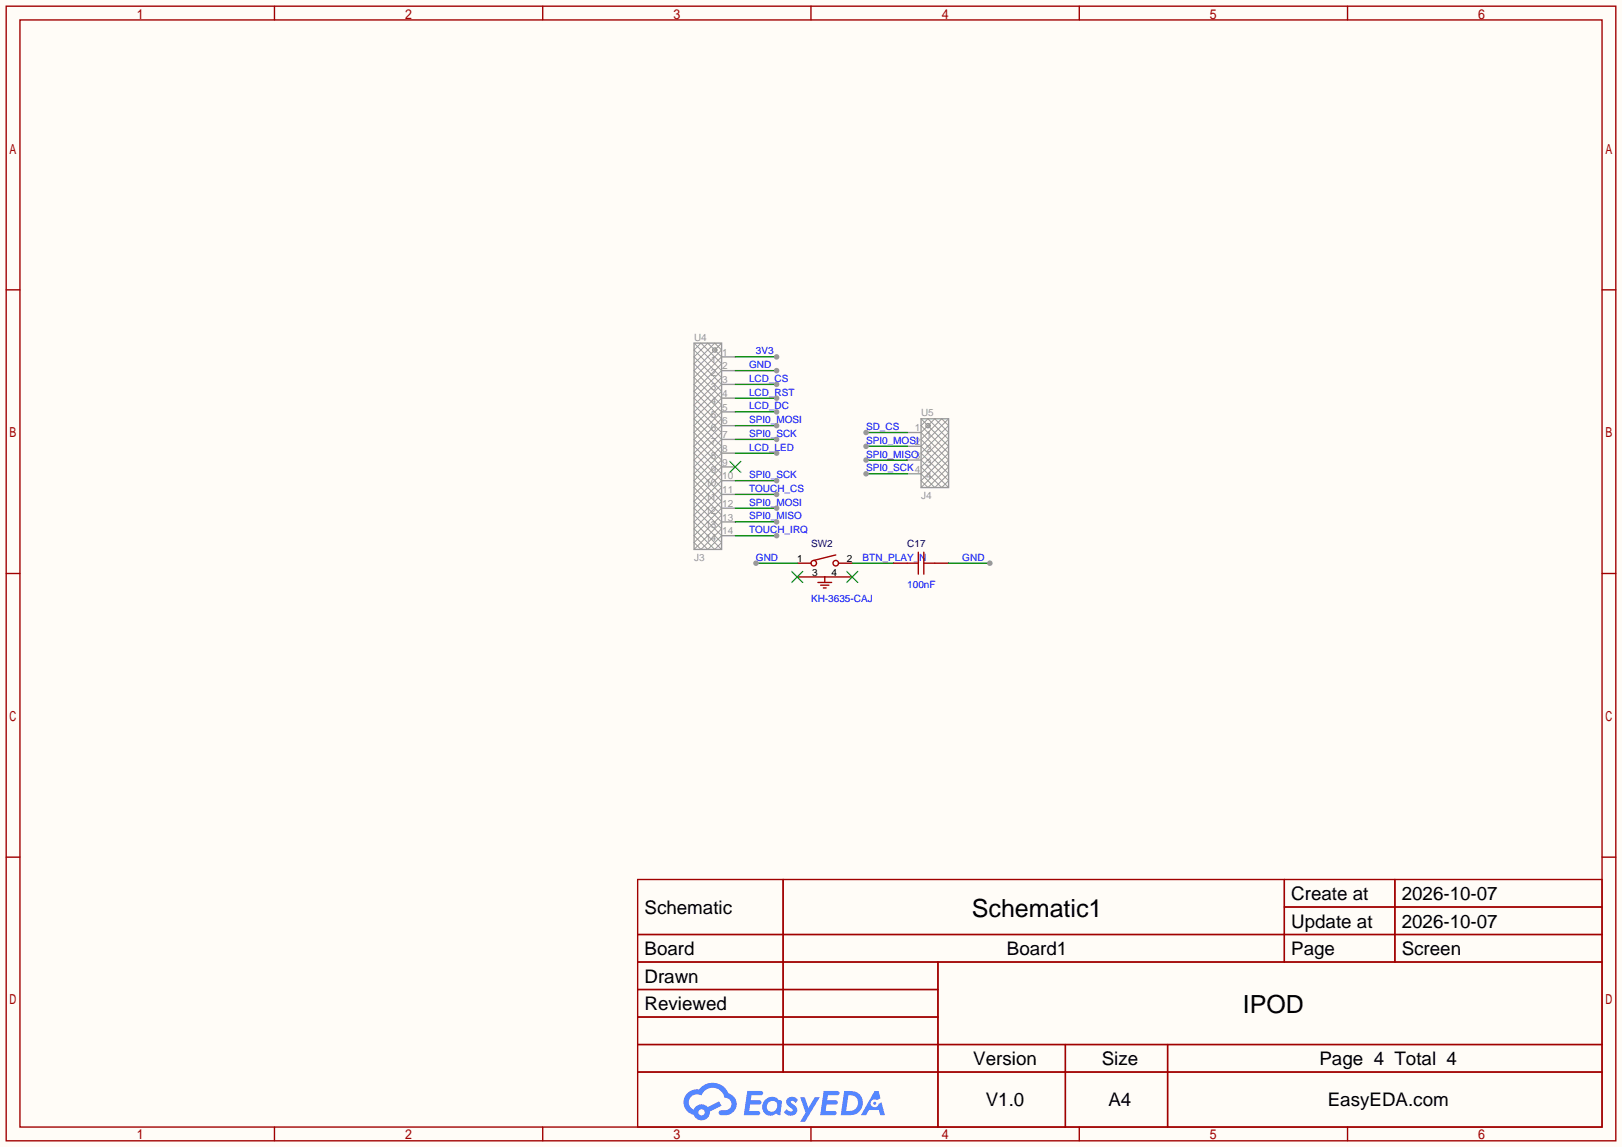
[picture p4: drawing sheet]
<svg xmlns="http://www.w3.org/2000/svg" width="299mm" height="212mm" viewBox="0 0 299 212" stroke-linecap="round" stroke-linejoin="round" font-family="sans-serif">
<path d="M0 0h299.5v211.8h-299.5z" fill="#fffcf7"/>
<g fill="none" stroke="#a10000" stroke-width=".25">
<path d="M1.1 1.1h297.2v209.6h-297.2zM3.7 3.7h292.1v204.5h-292.1zM50.7 1.1v2.6M100.2 1.1v2.6M149.7 1.1v2.6M199.3 1.1v2.6M248.8 1.1v2.6M1.1 53.5h2.6M295.8 53.5h2.5M1.1 105.9h2.6M295.8 105.9h2.5M1.1 158.3h2.6"/>
<path d="M295.8 158.3h2.5M117.7 162.4h178.1v45.8h-178.1zM117.7 172.6h178.1M117.7 177.7h178.1M144.6 162.4v35.6M173.2 177.7v30.5M237.1 162.4v15.3M237.1 167.5h58.7M257.5 162.4v15.3M117.7 182.8h55.5M117.7 192.9h178.1M117.7 187.8h55.5"/>
<path d="M117.7 198h178.1M196.7 192.9v15.3M215.6 192.9v15.3M50.7 208.2v2.5M100.2 208.2v2.5M149.7 208.2v2.5M199.3 208.2v2.5M248.8 208.2v2.5"/>
</g>
<g fill="#5487ff">
<path d="M145.5 202.8a1.3 1.3 0 0 1 1.8 .3l-.4 .6a.54 .54 0 0 0-.9-.2l.1 .2a1.58 1.58 0 0 1 1.1 1.6 1.43 1.43 0 0 1-2.5 .1l.5-.6a.64 .64 0 0 0 .5 .5 .64 .64 0 0 0 .7-.3l-.2-.2a1.6 1.6 0 0 1-1-1.6z"/>
<path d="M147.7 202.7h.9l.7 1.9 1.1-1.9h.9l-2.7 4.5h-.9l1-1.7z"/>
<path d="M138 201.5h1.6a1.31 1.31 0 0 1 1.2 .2 .4 .4 0 0 1-.3 .6h-1.8l-.1 .9h1.6a.4 .4 0 0 1 .4 .4 .4 .4 0 0 1-.4 .4h-1.7l-.2 1.2h.8a1.23 1.23 0 0 1 1.2 .2 .39 .39 0 0 1-.3 .6h-2.7z"/>
<path d="M152.1 201.5h1.6a1.32 1.32 0 0 1 1.3 .2 .39 .39 0 0 1-.4 .6h-1.7l-.2 .9h1.7a.4 .4 0 0 1 .3 .4 .4 .4 0 0 1-.4 .4h-1.7l-.2 1.2h.8a1.23 1.23 0 0 1 1.2 .2 .39 .39 0 0 1-.3 .6h-2.7z"/>
<path d="M161.5 201.5h.7l.4 1.3-.7 .4a.75 .75 0 0 0-1.1 .3 .75 .75 0 0 0 .5 1 .75 .75 0 0 0 .9-.6l.6-.3 .6 2.4h-.9l-.2-1h-1.9l-.5 1h-.9z"/>
<path d="M155.9 201.5l-.7 4.5h1.5a2.27 2.27 0 0 0 2.6-2.3 2.27 2.27 0 0 0-2.7-2.2zM156.6 202.3a1.5 1.5 0 0 1 1.8 1.5 1.5 1.5 0 0 1-1.9 1.4h-.3z"/>
<path d="M141.3 203.1a1.62 1.62 0 0 0-.4 2.1 1.62 1.62 0 0 0 2 .7l.4-.3 .3 .3 .5 .1 .3-2.5-.2-.3h-.4a1.58 1.58 0 0 0-2.5-.1zM141.9 203.6a.99 .99 0 0 1 1.6 .3 .99 .99 0 0 1-.9 1.4 .94 .94 0 0 1-1-.5 .94 .94 0 0 1 .3-1.2z"/>
<path d="M126.9 201.9a2.37 2.37 0 0 0 1.2 4 1.54 1.54 0 0 0 1.7 1 1.54 1.54 0 0 0 1.3-1.6l2.1-1.1-.5-.8-2 1.1a1.57 1.57 0 0 0-2.6 .4 1.5 1.5 0 0 1-.8-2.1 1.5 1.5 0 0 1 2.2-.5 2.23 2.23 0 0 1 2.3-1.4 2.23 2.23 0 0 1 2 1.8 1.16 1.16 0 0 1 1.2 1.1 1.16 1.16 0 0 1-1 1.3h-.7a.47 .47 0 0 0-.6 .3 .47 .47 0 0 0 .4 .6 2.23 2.23 0 0 0 2.3-.7 2.23 2.23 0 0 0 .4-2.3 2.16 2.16 0 0 0-1.3-1.1 3.2 3.2 0 0 0-5.4-.7l-1.2 .1zM129 205.4a.58 .58 0 0 1 1.1 0 .58 .58 0 0 1-1.1 0z"/>
<circle cx="161.5" cy="203.8" r=".28"/>
</g>
<path d="M128.1 64.6l1.3-1.2 3.8 3.8-5.1 5.1 5.1 5-5.1 5.1 5.1 5.1-5.1 5.1 5.1 5.1-3.8 3.8-1.3-1.3 5.1-5.1-5.1-5.1 5.1-5-5.1-5.1 5.1-5.1-5.1-5.1 5.1-5.1-1.2-1.2-3.9 3.8 5.1 5.1-5.1 5 5.1 5.1-5.1 5.1 5.1 5.1-5.1 5.1 3.9 3.8 1.2-1.3-5.1-5.1 5.1-5.1-5.1-5 5.1-5.1-5.1-5.1 5.1-5.1zM128.1 63.4l5.1 5.1-5.1 5 5.1 5.1-5.1 5.1 5.1 5.1-5.1 5.1 5.1 5-2.5 2.6-2.6-2.6 5.1-5-5.1-5.1 5.1-5.1-5.1-5.1 5.1-5.1-5.1-5 5.1-5.1M132.1 64.3l.2 .2M132.3 64.8l-.2 .2M170.1 78.6l5 5.1-5 5.1 1.2 1.2 3.8-3.8-5-5 3.8-3.9 1.2 1.3-5 5.1 5 5.1-1.2 1.2-3.8-3.8 5-5-3.8-3.9zM170.1 77.3l5 5.1-5 5.1 2.5 2.5 2.5-2.5-5-5.1 5-5.1M171.5 78.3l.2 .1M171.7 78.8l-.2 .2M170.1 90l5-5-5-5.1 2.5-2.6 2.5 2.6-5 5.1 5 5M128.1 101.5l5.1-5.1-5.1-5.1 5.1-5.1-5.1-5 5.1-5.1-5.1-5.1 5.1-5.1-2.5-2.5-2.6 2.5 5.1 5.1-5.1 5.1 5.1 5.1-5.1 5 5.1 5.1-5.1 5.1 5.1 5.1" fill="none" stroke="#999" stroke-width=".18"/>
<g fill="none" stroke="#999" stroke-width=".25">
<path d="M128.1 63.4h5.1v38.1h-5.1zM133.2 65.9h2.6M133.2 68.5h2.6M133.2 71h2.6M133.2 73.5h2.6M133.2 76.1h2.6M133.2 78.6h2.6M167.5 79.9h2.6M170.1 77.3h5v12.7h-5zM133.2 81.2h2.6M133.2 83.7h2.6M133.2 86.2h2.6"/>
<path d="M133.2 88.8h2.6M133.2 91.3h2.6M133.2 93.9h2.6M133.2 96.4h2.6M133.2 98.9h2.6M167.5 82.4h2.6M167.5 85h2.6M167.5 87.5h2.6"/>
<circle cx="132" cy="64.6" r=".38"/>
<circle cx="171.3" cy="78.6" r=".38"/>
</g>
<path d="M134.7 85.2l2.1 2M136.8 85.2l-2.1 2M146.2 105.5l2 2.1M148.2 105.5l-2 2.1M156.3 105.5l2.1 2.1M158.4 105.5l-2.1 2.1" fill="none" stroke="#3c3" stroke-width=".25"/>
<g fill="none" stroke="#a10000" stroke-width=".25">
<path d="M151 107.6h2.5M151.5 108.1h1.5M152 108.6h.5M152.3 106.6v1M154.3 102.5l-4.1 1"/>
<circle cx="150.2" cy="104" r=".51"/>
<circle cx="154.3" cy="104" r=".51"/>
</g>
<path d="M147.2 104h2.5M147.2 106.6h10.2M154.8 104h2.6" fill="none" stroke="#870000" stroke-width=".25"/>
<path d="M135.8 65.9h7.6" fill="none" stroke="#008700" stroke-width=".25"/>
<circle cx="143.4" cy="65.9" r=".51" fill="#999"/>
<path d="M135.8 68.5h7.6" fill="none" stroke="#008700" stroke-width=".25"/>
<circle cx="143.4" cy="68.5" r=".51" fill="#999"/>
<path d="M135.8 71h7.6" fill="none" stroke="#008700" stroke-width=".25"/>
<circle cx="143.4" cy="71" r=".51" fill="#999"/>
<path d="M135.8 73.5h7.6" fill="none" stroke="#008700" stroke-width=".25"/>
<circle cx="143.4" cy="73.5" r=".51" fill="#999"/>
<path d="M135.8 76.1h7.6" fill="none" stroke="#008700" stroke-width=".25"/>
<circle cx="143.4" cy="76.1" r=".51" fill="#999"/>
<path d="M135.8 78.6h7.6" fill="none" stroke="#008700" stroke-width=".25"/>
<circle cx="143.4" cy="78.6" r=".51" fill="#999"/>
<path d="M135.8 81.2h7.6" fill="none" stroke="#008700" stroke-width=".25"/>
<circle cx="143.4" cy="81.2" r=".51" fill="#999"/>
<path d="M135.8 83.7h7.6" fill="none" stroke="#008700" stroke-width=".25"/>
<circle cx="143.4" cy="83.7" r=".51" fill="#999"/>
<path d="M135.8 88.8h7.6" fill="none" stroke="#008700" stroke-width=".25"/>
<circle cx="143.4" cy="88.8" r=".51" fill="#999"/>
<path d="M135.8 91.3h7.6" fill="none" stroke="#008700" stroke-width=".25"/>
<circle cx="143.4" cy="91.3" r=".51" fill="#999"/>
<path d="M135.8 93.9h7.6" fill="none" stroke="#008700" stroke-width=".25"/>
<circle cx="143.4" cy="93.9" r=".51" fill="#999"/>
<path d="M135.8 96.4h7.6" fill="none" stroke="#008700" stroke-width=".25"/>
<circle cx="143.4" cy="96.4" r=".51" fill="#999"/>
<path d="M135.8 98.9h7.6" fill="none" stroke="#008700" stroke-width=".25"/>
<circle cx="143.4" cy="98.9" r=".51" fill="#999"/>
<path d="M159.9 79.9h7.6" fill="none" stroke="#008700" stroke-width=".25"/>
<circle cx="159.9" cy="79.9" r=".51" fill="#999"/>
<path d="M159.9 82.4h7.6" fill="none" stroke="#008700" stroke-width=".25"/>
<circle cx="159.9" cy="82.4" r=".51" fill="#999"/>
<path d="M159.9 85h7.6" fill="none" stroke="#008700" stroke-width=".25"/>
<circle cx="159.9" cy="85" r=".51" fill="#999"/>
<path d="M159.9 87.5h7.6" fill="none" stroke="#008700" stroke-width=".25"/>
<circle cx="159.9" cy="87.5" r=".51" fill="#999"/>
<path d="M139.6 104h7.6M157.4 104h7.6" fill="none" stroke="#008700" stroke-width=".25"/>
<circle cx="139.6" cy="104" r=".51" fill="#999"/>
<path d="M167.5 104h2M169.5 102v4M170.6 104h2M170.6 102v4" fill="none" stroke="#a10000" stroke-width=".25"/>
<path d="M165 104h2.5M172.6 104h2.5" fill="none" stroke="#870000" stroke-width=".25"/>
<path d="M175.1 104h7.7" fill="none" stroke="#008700" stroke-width=".25"/>
<circle cx="182.8" cy="104" r=".51" fill="#999"/>
<g font-size="4.6">
<text x="179.4" y="169.4">Schematic1</text>
<text x="229.5" y="187.1">IPOD</text>
</g>
<g font-size="3.5">
<text x="238.4" y="166.2">Create at</text>
<text x="258.8" y="166.2">2026-10-07</text>
<text x="119" y="168.8">Schematic</text>
<text x="238.4" y="171.3">Update at</text>
<text x="258.8" y="171.3">2026-10-07</text>
<text x="119" y="176.4">Board</text>
<text x="185.9" y="176.4">Board1</text>
<text x="238.4" y="176.4">Page</text>
<text x="258.8" y="176.4">Screen</text>
<text x="119" y="181.5">Drawn</text>
<text x="119" y="186.6">Reviewed</text>
<text x="179.7" y="196.7">Version</text>
<text x="203.4" y="196.7">Size</text>
<text x="243.6" y="196.7">Page 4 Total 4</text>
<text x="182" y="204.3">V1.0</text>
<text x="204.7" y="204.3">A4</text>
<text x="245.1" y="204.3">EasyEDA.com</text>
</g>
<g font-size="1.8" fill="#999">
<text x="128.1" y="62.9">U4</text>
<text x="133.3" y="65.7">1</text>
<text x="131.3" y="67">1</text>
<text x="131.3" y="69.5">2</text>
<text x="133.3" y="68.2">2</text>
<text x="133.3" y="70.8">3</text>
<text x="131.3" y="72">3</text>
<text x="131.3" y="74.6">4</text>
<text x="131.3" y="77.1">5</text>
<text x="133.3" y="73.3">4</text>
<text x="133.3" y="75.8">5</text>
<text x="170.1" y="76.9">U5</text>
<text x="131.3" y="79.7">6</text>
<text x="131.3" y="82.2">7</text>
<text x="133.3" y="78.4">6</text>
<text x="133.3" y="80.9">7</text>
<text x="133.3" y="83.5">8</text>
<text x="168.9" y="79.7">1</text>
<text x="171" y="80.9">1</text>
<text x="171" y="83.5">2</text>
<text x="130.2" y="89.8">10</text>
<text x="131.3" y="84.7">8</text>
<text x="131.3" y="87.3">9</text>
<text x="133.3" y="86">9</text>
<text x="133.3" y="88.5">10</text>
<text x="171" y="86">3</text>
<text x="171" y="88.5">4</text>
<text x="130.2" y="92.4">11</text>
<text x="130.2" y="94.9">12</text>
<text x="133.3" y="91.1">11</text>
<text x="133.3" y="93.6">12</text>
<text x="170.1" y="92.1">J4</text>
<text x="130.2" y="97.4">13</text>
<text x="130.2" y="100">14</text>
<text x="133.3" y="96.2">13</text>
<text x="133.3" y="98.7">14</text>
<text x="128.1" y="103.6">J3</text>
</g>
<g font-size="1.8" fill="#00f">
<text x="139.6" y="65.5">3V3</text>
<text x="138.3" y="68">GND</text>
<text x="138.3" y="70.5">LCD_CS</text>
<text x="138.3" y="73.1">LCD_RST</text>
<text x="138.3" y="75.6">LCD_DC</text>
<text x="138.3" y="78.2">SPI0_MOSI</text>
<text x="138.3" y="80.7">SPI0_SCK</text>
<text x="138.3" y="83.2">LCD_LED</text>
<text x="159.9" y="79.4">SD_CS</text>
<text x="159.9" y="82">SPI0_MOSI2</text>
<text x="138.3" y="88.3">SPI0_SCK</text>
<text x="159.9" y="84.5">SPI0_MISO3</text>
<text x="159.9" y="87">SPI0_SCK4</text>
<text x="138.3" y="90.9">TOUCH_CS</text>
<text x="138.3" y="93.4">SPI0_MOSI</text>
<text x="138.3" y="95.9">SPI0_MISO</text>
<text x="138.3" y="98.5">TOUCH_IRQ</text>
<text x="139.6" y="103.6">GND</text>
<text x="159.3" y="103.6">BTN_PLAY_N</text>
<text x="177.7" y="103.6">GND</text>
<text x="149.7" y="111.2">KH-3635-CAJ</text>
<text x="167.5" y="108.6">100nF</text>
</g>
<g font-size="1.8" fill="#000080">
<text x="149.7" y="101">SW2</text>
<text x="167.5" y="101">C17</text>
</g>
<g font-size="1.8">
<text x="147.2" y="103.8">1</text>
<text x="150" y="106.3">3</text>
<text x="153.5" y="106.3">4</text>
<text x="156.3" y="103.8">2</text>
</g>
</svg>
